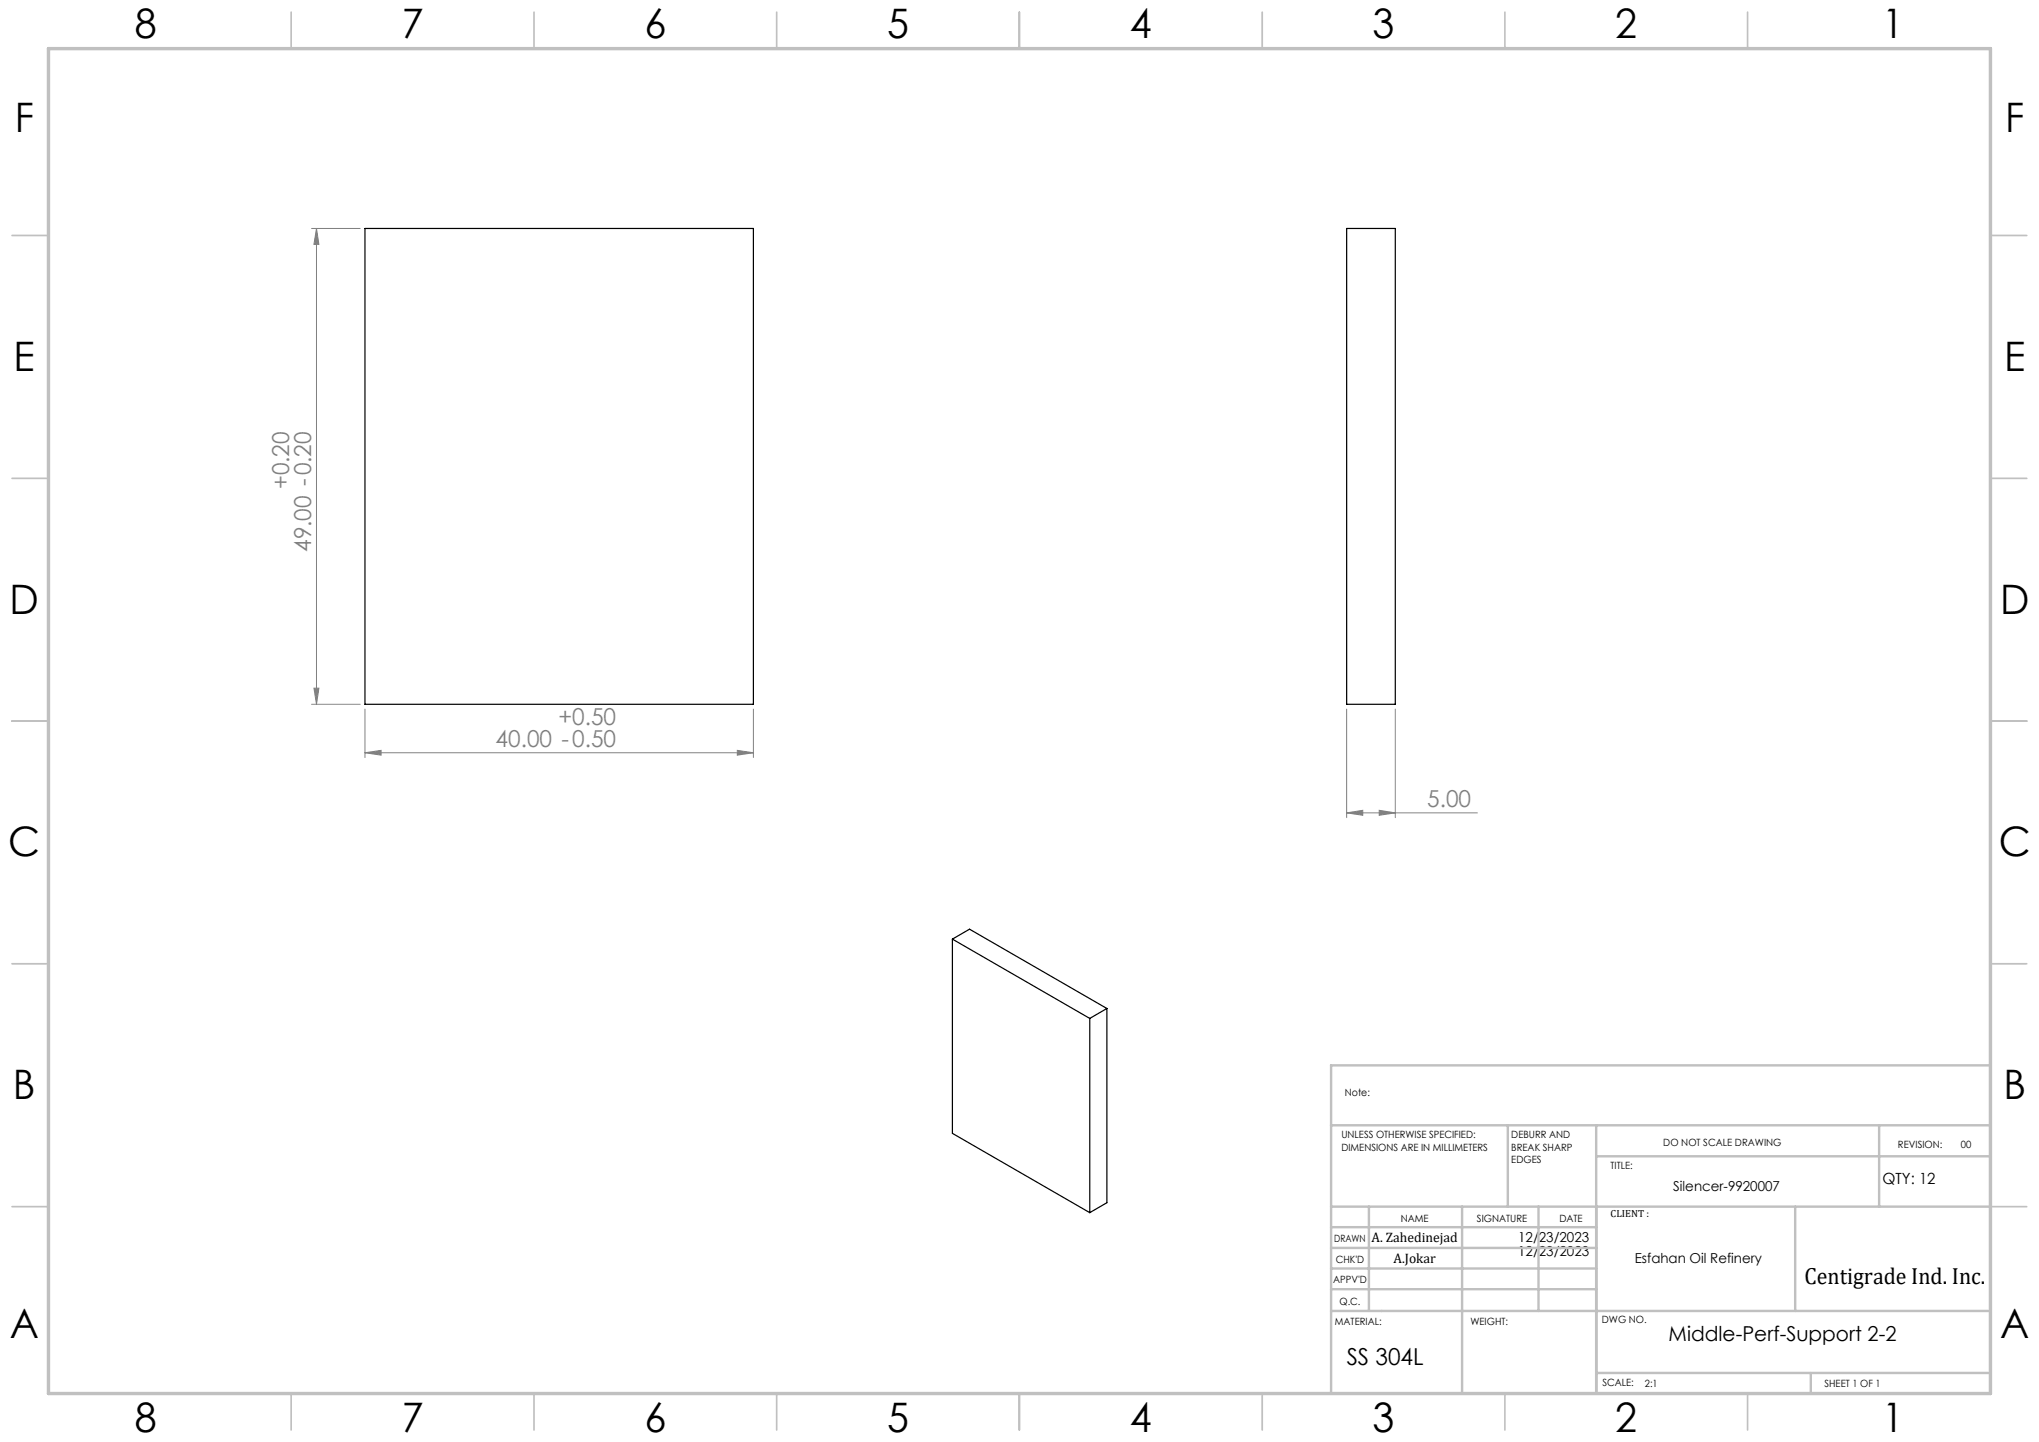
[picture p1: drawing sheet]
<svg xmlns="http://www.w3.org/2000/svg" width="420mm" height="297mm" viewBox="0 0 420 297" stroke-linecap="round" stroke-linejoin="round" font-family="sans-serif">
<g fill="none" stroke="#808080" stroke-width=".21">
<path d="M64.2 47.1h10M65.2 47.1l.5 3.2h-1zM65.2 47.1v98M64.2 145.1h10M64.7 141.7h1l-.5 3.4zM75.2 155l3.3-.5v1zM75.2 146v10M75.2 155h80M151.9 154.5l3.3 .5-3.3 .5zM155.2 146v10M277.4 146v22.4M287.4 146v22.4"/>
<path d="M277.4 167.4l3.3-.5v1zM277.4 167.4h26.9M284.1 166.9l3.3 .5-3.3 .5z"/>
</g>
<g fill="none" stroke="#c0c0c0" stroke-width=".35">
<path d="M60 2.5v7.5M110 2.5v7.5M160 2.5v7.5M210 2.5v7.5M260 2.5v7.5M310 2.5v7.5M360 2.5v7.5M2.5 48.5h7.5M410 48.5h7.5M2.5 98.5h7.5M410 98.5h7.5M2.5 148.5h7.5"/>
<path d="M410 148.5h7.5M2.5 198.5h7.5M410 198.5h7.5M2.5 248.5h7.5M410 248.5h7.5M60 287v7.5M110 287v7.5M160 287v7.5M210 287v7.5M260 287v7.5M310 287v7.5M360 287v7.5"/>
</g>
<g fill="none" stroke="#c0c0c0" stroke-width=".5">
<path d="M410 219.4h-135.8v67.4M274.2 231.8h135.8M310.6 231.8v16.7M328.8 231.8v55.2M328.8 238.2h81.2M387.1 231.8v16.7M274.2 248.5h135.8M274.2 257h54.6M274.2 252.8h54.6M282 248.5v21.5M301.2 248.5v38.3M316.9 248.5v21.5"/>
<path d="M369.8 248.5v21.5M274.2 265.5h54.6M274.2 261.3h54.6M274.2 270h135.8M328.8 282.8h81.2M373 282.8v4.2"/>
</g>
<path d="M10 10h400v277h-400z" fill="none" stroke="#c0c0c0" stroke-width=".7"/>
<g fill="#808080">
<path d="M284.1 166.9l3.3 .5-3.3 .5zM277.4 167.4l3.3-.5v1z"/>
<path d="M65.2 47.1l.5 3.2h-1zM64.7 141.7h1l-.5 3.4z"/>
<path d="M75.2 155l3.3-.5v1zM151.9 154.5l3.3 .5-3.3 .5z"/>
</g>
<path d="M75.2 47.1h80v98h-80zM277.4 47.1h10v98h-10zM196.2 193.4l28.3 16.4M196.2 193.4v40l28.3 16.4M196.2 193.4l3.5-2 28.3 16.3M224.5 209.8v40M228 207.7l-3.5 2.1M228 207.7v40l-3.5 2.1" fill="none" stroke="#000" stroke-width=".25"/>
<g font-size="8.4">
<text x="27.7" y="7.9">8</text>
<text x="82.7" y="7.9">7</text>
<text x="132.7" y="7.9">6</text>
<text x="182.7" y="7.9">5</text>
<text x="232.7" y="7.9">4</text>
<text x="282.7" y="7.9">3</text>
<text x="332.7" y="7.9">2</text>
<text x="387.7" y="7.9">1</text>
<text x="3" y="27.1">F</text>
<text x="413" y="27.1">F</text>
<text x="2.8" y="76.4">E</text>
<text x="412.8" y="76.4">E</text>
<text x="2" y="126.4">D</text>
<text x="412" y="126.4">D</text>
<text x="1.7" y="176.4">C</text>
<text x="411.7" y="176.4">C</text>
<text x="2.7" y="226.4">B</text>
<text x="412.7" y="226.4">B</text>
<text x="2" y="275.6">A</text>
<text x="412" y="275.6">A</text>
<text x="27.7" y="294.9">8</text>
<text x="82.7" y="294.9">7</text>
<text x="132.7" y="294.9">6</text>
<text x="182.7" y="294.9">5</text>
<text x="232.7" y="294.9">4</text>
<text x="282.7" y="294.9">3</text>
<text x="332.7" y="294.9">2</text>
<text x="387.7" y="294.9">1</text>
</g>
<g font-size="4.8" fill="#808080">
<text x="59.6" y="100.7" transform="rotate(-90 59.6 100.7)">+0.20</text>
<text x="64.1" y="113.7" transform="rotate(-90 64.1 113.7)">49.00 -0.20</text>
<text x="115" y="149.4">+0.50</text>
<text x="102.1" y="153.9">40.00 -0.50</text>
<text x="294" y="166.3">5.00</text>
</g>
<g font-size="4.8">
<text x="371.7" y="264.5">Centigrade Ind. Inc.</text>
<text x="277.4" y="281.1">SS 304L</text>
</g>
<text font-size="4.2" x="343.7" y="276.1">Middle-Perf-Support 2-2</text>
<text font-size="3.2" x="387.7" y="243.9">QTY: 12</text>
<g font-size="2.8">
<text x="344.7" y="245.3">Silencer-9920007</text>
<text x="282.5" y="255.9">A. Zahedinejad</text>
<text x="312.7" y="255.9">12/23/2023</text>
<text x="287" y="260.1">A.Jokar</text>
<text x="312.7" y="258.7">12/23/2023</text>
<text x="336.7" y="260.1">Esfahan Oil Refinery</text>
</g>
<g font-size="2.1">
<text x="277" y="225.8">Note:</text>
<text x="276.3" y="234.5">UNLESS OTHERWISE SPECIFIED:</text>
<text x="276.3" y="237">DIMENSIONS ARE IN MILLIMETERS</text>
<text x="311.3" y="234.5">DEBURR AND</text>
<text x="311.3" y="237">BREAK SHARP</text>
<text x="311.3" y="239.5">EDGES</text>
<text x="342.6" y="235.9">DO NOT SCALE DRAWING</text>
<text x="391" y="236.5">REVISION:</text>
<text x="403.9" y="236.5">00</text>
<text x="331.8" y="240.8">TITLE:</text>
<text x="288.5" y="251.7">NAME</text>
<text x="304.2" y="251.7">SIGNATURE</text>
<text x="321.2" y="251.7">DATE</text>
<text x="331.8" y="250.7">CLIENT :</text>
<text x="274.8" y="255.8">DRAWN</text>
<text x="275.1" y="260.1">CHK'D</text>
<text x="274.6" y="264.2">APPV'D</text>
<text x="275.9" y="268.7">Q.C.</text>
<text x="275" y="273">MATERIAL:</text>
<text x="302.9" y="273">WEIGHT:</text>
<text x="330" y="272.5">DWG NO.</text>
<text x="330.1" y="285.6">SCALE:</text>
<text x="338.8" y="285.6">2:1</text>
<text x="375.8" y="285.6">SHEET 1 OF 1</text>
</g>
</svg>
